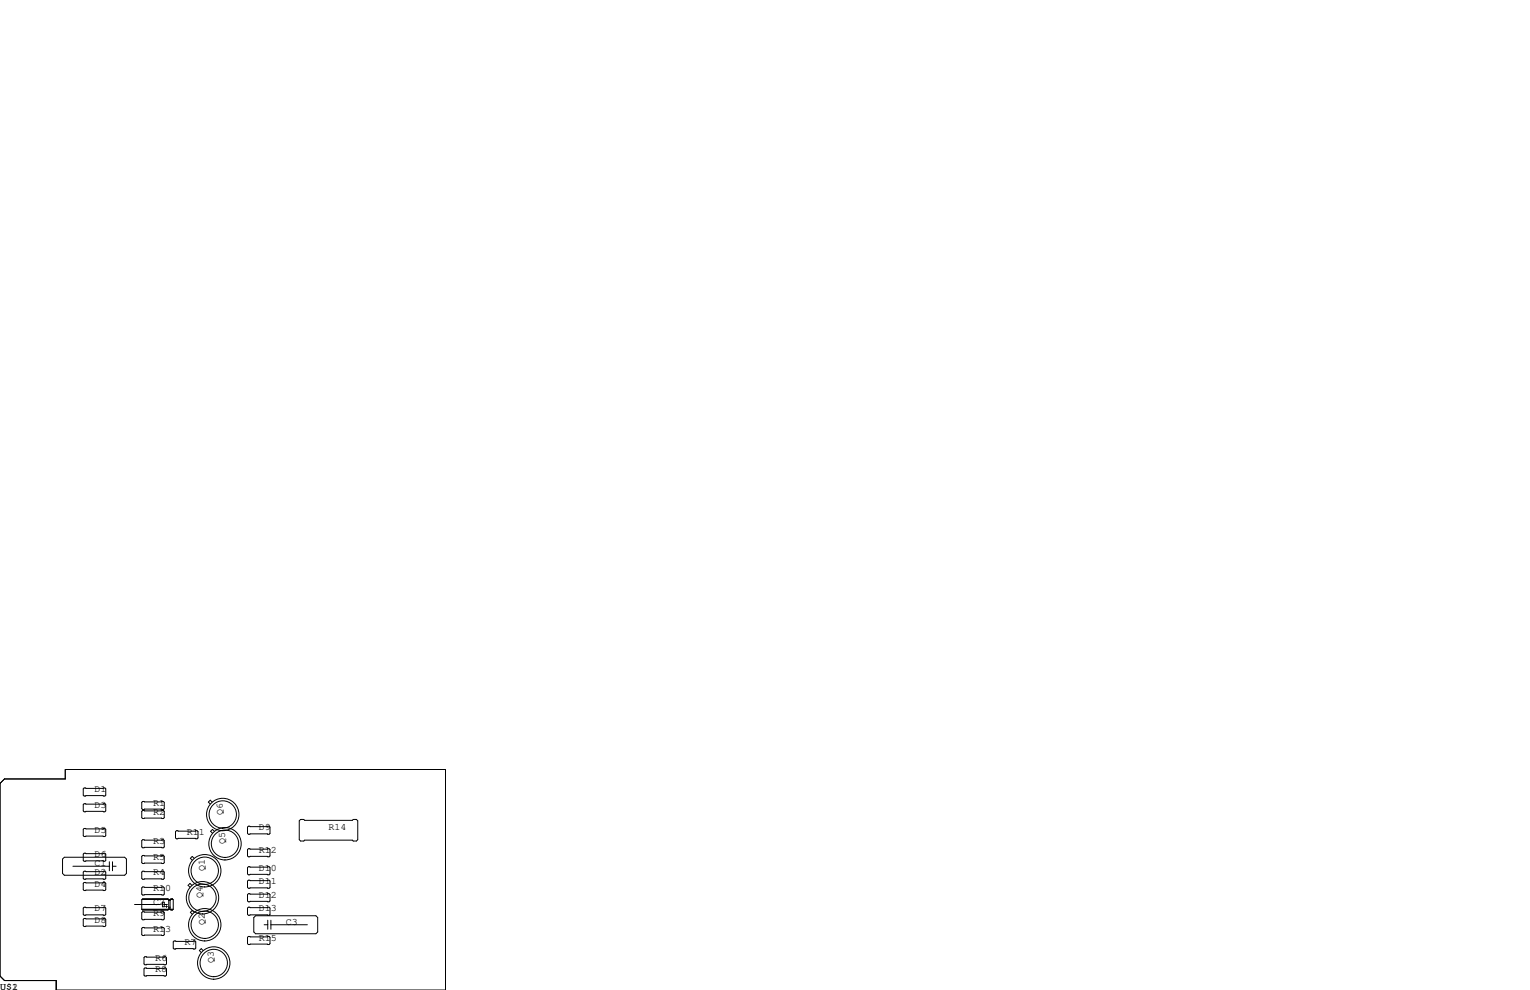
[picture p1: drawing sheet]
<svg xmlns="http://www.w3.org/2000/svg" width="432mm" height="279mm" viewBox="0 0 432 279" stroke-linecap="round" stroke-linejoin="round" font-family="sans-serif">
<g fill="none" stroke="#000" stroke-width=".28">
<path d="M0 221.1l1.3-1.3h17.1v-2.6h107.3v62.2h-109.8v-2.7h-14.6l-1.3-1.2zM23.7 222.4h5.9l.2 .2v1.8l-.2 .3h-5.9l-.2-.3v-1.8zM23.7 226.8h5.9l.2 .3v1.8l-.2 .2h-5.9l-.2-.2v-1.8zM23.7 233.8h5.9l.2 .3v1.7l-.2 .3h-5.9l-.2-.3v-1.7zM40.3 226.2h5.8l.3 .2v1.8l-.3 .3h-5.8l-.3-.3v-1.8zM40.3 228.7h5.8l.3 .3v1.8l-.3 .2h-5.8l-.3-.2v-1.8zM40.3 237h5.8l.3 .2v1.8l-.3 .3h-5.8l-.3-.3v-1.8zM49.8 234.4h5.8l.3 .3v1.8l-.3 .2h-5.8l-.3-.2v-1.8zM59.9 226.4l-.6-.6-.5 .6 .5 .5M60.5 234.6l-.5-.5-.6 .5 .6 .6M70.1 239.5h5.8l.3 .3v1.8l-.3 .2h-5.8l-.2-.2v-1.8zM70.1 233.2h5.8l.3 .2v1.8l-.3 .3h-5.8l-.2-.3v-1.8z"/>
<path d="M84.5 231.6l.3-.3h.9l.3 .2h13.4l.3-.2h.9l.4 .3v5.4l-.4 .4h-.9l-.3-.3h-13.4l-.3 .3h-.9l-.3-.4zM17.7 242.4l.5-.5h17l.5 .5v4.1l-.5 .5h-17l-.5-.5zM20.6 244.5h10.3M23.7 240.8h5.9l.2 .2v1.8l-.2 .3h-5.9l-.2-.3v-1.8zM23.7 245.9h5.9l.2 .2v1.8l-.2 .3h-5.9l-.2-.3v-1.8zM23.7 249h5.9l.2 .3v1.8l-.2 .2h-5.9l-.2-.2v-1.8zM23.7 256h5.9l.2 .3v1.8l-.2 .2h-5.9l-.2-.2v-1.8zM23.7 259.2h5.9l.2 .3v1.7l-.2 .3h-5.9l-.2-.3v-1.7zM30.9 243.2v2.5M31.8 243.2v2.5M31.8 244.5h1M38 255.3h7.1"/>
<path d="M40 246.1l.3-.2h5.8l.3 .2v1.8l-.3 .3h-5.8l-.3-.3zM40 250.6l.3-.3h5.8l.3 .3v1.7l-.3 .3h-5.8l-.3-.3zM40 257.6l.3-.3h5.8l.3 .3v1.7l-.3 .3h-5.8l-.3-.3zM40 256.6h8.9M40.1 253.8h7.4M40.3 241.4h5.8l.3 .3v1.8l-.3 .2h-5.8l-.3-.2v-1.8zM40.3 256.7h7.1M45.8 254.6h.6v1.3h-.6zM46.4 255.3h.8M46.7 255.8h.5M47 255.6v.5M47.4 253.7h-7.1l-.3 .2v2.7"/>
<path d="M47.4 253.7l.2 .2M47.4 253.7h-7.1M47.6 253.9v2.7l-.2 .3h-7.1l-.3-.3M47.6 256h.4M47.6 253.9h.4M47.6 254.1h.4M47.6 254h.4M47.8 256.5h.1M48 253.9v2.7l.3 .3h.3l.3-.3M48.1 253.8h.7M48.3 256.7h.3M48.6 253.7l.3 .2v2.7"/>
<path d="M48.6 253.7h-.3l-.3 .2M48.6 253.7h-.3M54.2 249.9l-.6-.6-.5 .6 .5 .5M54.8 242.2l-.5-.5-.6 .5 .6 .6M54.8 257.5l-.5-.6-.6 .6 .6 .5M69.9 256.3l.2-.3h5.8l.3 .3v1.8l-.3 .2h-5.8l-.2-.2zM69.9 244.9l.2-.3h5.8l.3 .3v1.7l-.3 .3h-5.8l-.2-.3zM69.9 248.7l.2-.3h5.8l.3 .3v1.7l-.3 .3h-5.8l-.2-.3zM69.9 252.5l.2-.3h5.8l.3 .3v1.8l-.3 .2h-5.8l-.2-.2zM71.6 259l.5-.6h17.1l.5 .6v4l-.5 .5h-17.1l-.5-.5zM75.6 259.7v2.6M76.5 259.7v2.6"/>
<path d="M40 262l.3-.3h5.8l.3 .3v1.8l-.3 .2h-5.8l-.3-.2zM40.6 270.3l.3-.3h5.8l.3 .3v1.7l-.3 .3h-5.8l-.3-.3zM40.6 273.4l.3-.2h5.8l.3 .2v1.8l-.3 .3h-5.8l-.3-.3zM48.9 265.8l.2-.2h5.9l.2 .2v1.8l-.2 .2h-5.9l-.2-.2zM57.3 268.3l-.5-.6-.5 .6 .5 .5M69.9 264.5l.2-.2h5.8l.3 .2v1.8l-.3 .3h-5.8l-.2-.3zM74.5 261h1.1M76.5 261h10.2"/>
<circle cx="62.9" cy="229.9" r="4.6"/>
<circle cx="62.9" cy="229.9" r="3.9"/>
<circle cx="63.5" cy="238.1" r="4.6"/>
<circle cx="63.5" cy="238.1" r="3.9"/>
<circle cx="57.2" cy="253.4" r="4.6"/>
<circle cx="57.2" cy="253.4" r="3.9"/>
<circle cx="57.8" cy="245.7" r="4.6"/>
<circle cx="57.8" cy="245.7" r="3.9"/>
<circle cx="57.8" cy="261" r="4.6"/>
<circle cx="57.8" cy="261" r="3.9"/>
<circle cx="60.3" cy="271.8" r="4.6"/>
<circle cx="60.3" cy="271.8" r="3.9"/>
</g>
<g font-size="2.8">
<text x="26.7" y="223.5">D1</text>
<text x="26.7" y="228">D3</text>
<text x="43.2" y="227.3">R1</text>
<text x="43.2" y="229.9">R2</text>
<text x="62.9" y="229.9" transform="rotate(-90 62.9 229.9)">Q6</text>
<text x="26.7" y="234.9">D5</text>
<text x="43.2" y="238.1">R3</text>
<text x="52.7" y="235.6">R11</text>
<text x="63.5" y="238.1" transform="rotate(-90 63.5 238.1)">Q5</text>
<text x="73" y="234.3">D9</text>
<text x="92.7" y="234.3">R14</text>
<text x="26.7" y="241.9">D6</text>
<text x="26.7" y="244.5">C1</text>
<text x="43.2" y="242.6">R5</text>
<text x="57.8" y="245.7" transform="rotate(-90 57.8 245.7)">Q1</text>
<text x="73" y="240.7">R12</text>
<text x="73" y="245.7">D10</text>
<text x="26.7" y="247">D2</text>
<text x="26.7" y="250.2">D4</text>
<text x="43.2" y="247">R4</text>
<text x="43.2" y="251.5">R10</text>
<text x="73" y="249.6">D11</text>
<text x="26.7" y="257.2">D7</text>
<text x="43.2" y="255.3">C2</text>
<text x="57.1" y="253.4" transform="rotate(-90 57.1 253.4)">Q4</text>
<text x="73" y="253.4">D12</text>
<text x="73" y="257.2">D13</text>
<text x="26.7" y="260.3">D8</text>
<text x="43.2" y="258.4">R9</text>
<text x="43.2" y="262.9">R13</text>
<text x="57.8" y="261" transform="rotate(-90 57.8 261)">Q2</text>
<text x="80.6" y="261">C3</text>
<text x="52.1" y="266.7">R7</text>
<text x="73" y="265.4">R15</text>
<text x="43.8" y="271.1">R6</text>
<text x="43.8" y="274.3">R8</text>
<text x="60.3" y="271.8" transform="rotate(-90 60.3 271.8)">Q3</text>
<text x="0" y="279.4">U$1</text>
<text x="3.4" y="279.4">2</text>
</g>
</svg>
